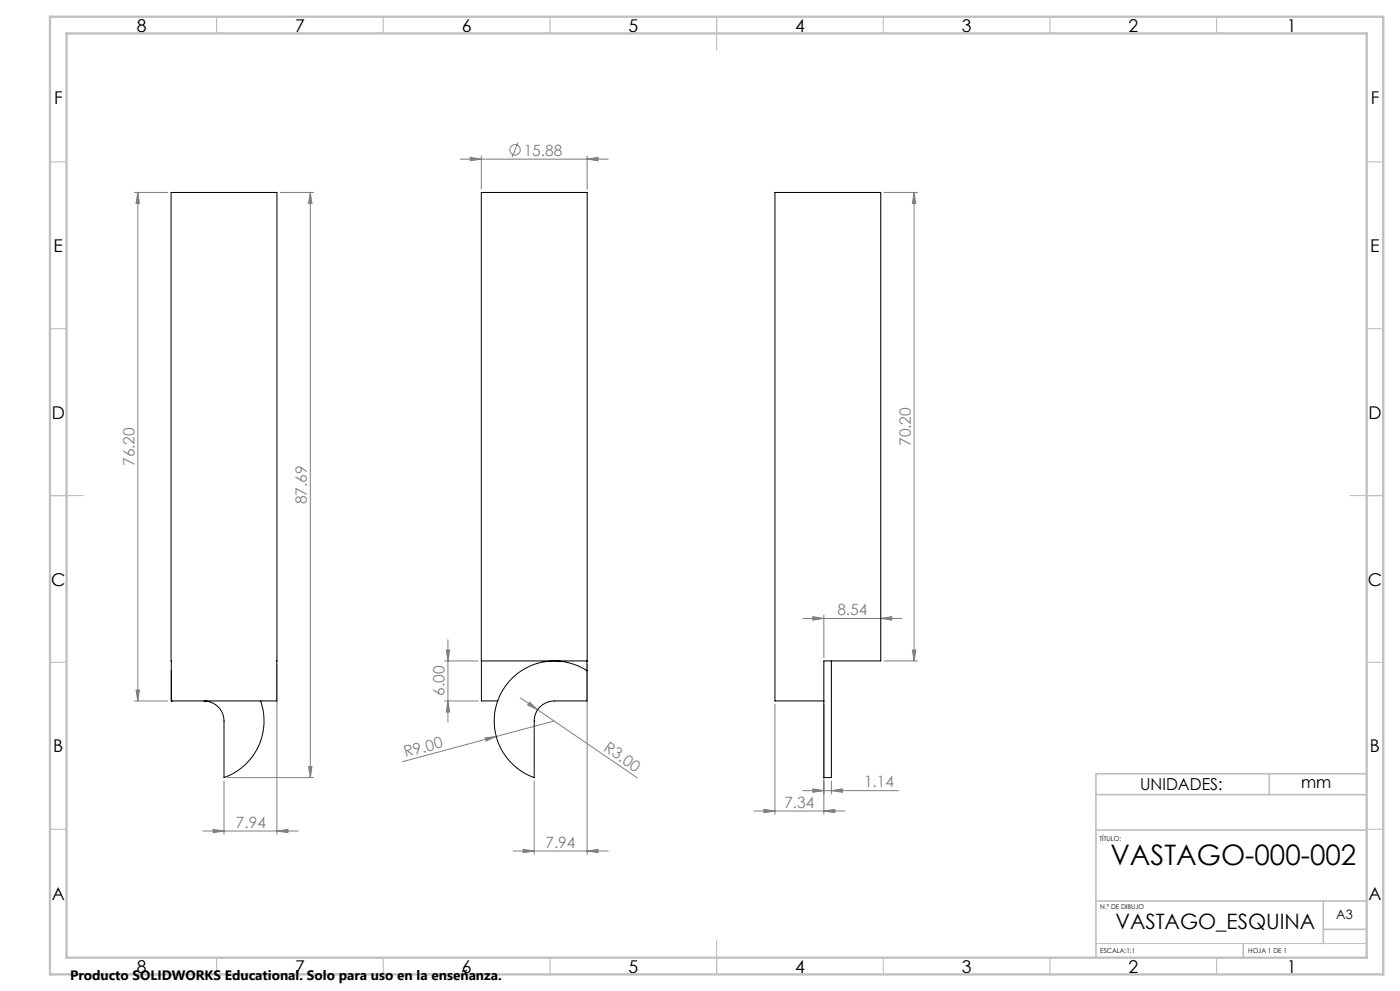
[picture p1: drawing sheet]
<svg xmlns="http://www.w3.org/2000/svg" width="420mm" height="297mm" viewBox="0 0 420 297" stroke-linecap="round" stroke-linejoin="round" font-family="sans-serif">
<g fill="none" stroke="#808080" stroke-width=".3">
<path d="M40.3 57.7h10M41.3 57.7l.5 3.3h-1zM41.3 57.7v152.4M84.1 57.7h10M93.1 57.7l.5 3.3h-1zM93.1 57.7v175.3M138 47.7h44.5M141.1 47.2l3.3 .5-3.3 .5zM144.4 46.7v10M155.4 42.7l-1.8 4.4M176.1 47.7l3.3-.5v1zM176.1 46.7v10"/>
<path d="M265.2 57.7h10M274.2 57.7l.5 3.3h-1zM274.2 57.7v140.4M83.1 199.1v50.9M133.4 198.1h10M133.9 194.8h1l-.5 3.3zM134.4 191.7v24.7M176.1 199.1v56.9M240.8 185.3h29.8M243.8 184.8l3.4 .5-3.4 .5zM247.2 184.3v12.8M264.2 185.3l3.3-.5v1z"/>
<path d="M265.2 198.1h10M273.7 194.8h1l-.5 3.3zM40.3 210.1h10.1M40.8 206.8h1l-.5 3.3zM133.4 210.1h10M134.4 210.1l.5 3.3h-1zM156.1 209.1l5.2 3.6M158.9 210.4l2.4 2.3-3-1.4zM161.3 212.7l29.9 20.4M166.3 216.1l-45.7 12.2M232.5 211.1v32.9M247.2 211.1v32.9"/>
<path d="M67.2 234.1v15.9M68.2 233h25.9M92.6 229.8h1l-.5 3.2zM145.6 221.1l3.3-.4-3.1 1.4zM160.3 234.1v21.9M240.8 237h28.7M243.8 236.4l3.4 .6-3.4 .5zM249.4 237l3.3-.6v1.1zM249.4 234.1v3.8M60.9 249.1h28.5M63.9 248.6l3.3 .5-3.3 .5zM83.1 249.1l3.3-.5v1z"/>
<path d="M153.9 255.1h28.6M157 254.6l3.3 .5-3.3 .4zM176.1 255.1l3.3-.5v.9zM226.1 243.1h27.4M229.2 242.6l3.3 .5-3.3 .5zM247.2 243.1l3.2-.5v1z"/>
<circle cx="154.5" cy="44.9" r="1.56"/>
</g>
<path d="M328.8 282.8h81.2" fill="none" stroke="#c0c0c0" stroke-width=".3"/>
<g fill="none" stroke="#c0c0c0" stroke-width=".35">
<path d="M65 5v5M115 5v5M165 5v5M215 5v10M265 5v5M315 5v5M365 5v5M15 48.5h5M410 48.5h5M15 98.5h5M410 98.5h5M15 148.5h10"/>
<path d="M405 148.5h10M15 198.5h5M410 198.5h5M15 248.5h5M410 248.5h5M65 287v5M115 287v5M165 287v5M215 282v10M265 287v5M315 287v5M365 287v5"/>
</g>
<path d="M328.8 238.2h81.2M380.8 231.8v6.4M410 231.9h-81.2v55.1M328.8 248.8h81.2M328.8 270h81.2M397 270v12.8M397 278.5h13M373 282.8v4.2" fill="none" stroke="#c0c0c0" stroke-width=".5"/>
<path d="M15 5h400v287h-400zM20 10h390v277h-390z" fill="none" stroke="#c0c0c0" stroke-width=".7"/>
<g fill="#808080">
<path d="M145.6 221.1l3.3-.4-3.1 1.4z"/>
<path d="M158.9 210.4l2.4 2.3-3-1.4z"/>
<path d="M247.2 243.1l3.2-.5v1zM229.2 242.6l3.3 .5-3.3 .5zM264.2 185.3l3.3-.5v1zM243.8 184.8l3.4 .5-3.4 .5zM249.4 237l3.3-.6v1.1zM243.8 236.4l3.4 .6-3.4 .5z"/>
<path d="M63.9 248.6l3.3 .5-3.3 .5zM83.1 249.1l3.3-.5v1zM141.1 47.2l3.3 .5-3.3 .5zM176.1 47.7l3.3-.5v1zM157 254.6l3.3 .5-3.3 .4zM176.1 255.1l3.3-.5v.9z"/>
<path d="M273.7 194.8h1l-.5 3.3zM274.2 57.7l.5 3.3h-1zM40.8 206.8h1l-.5 3.3zM41.3 57.7l.5 3.3h-1z"/>
<path d="M93.1 57.7l.5 3.3h-1zM92.6 229.8h1l-.5 3.2zM133.9 194.8h1l-.5 3.3zM134.4 210.1l.5 3.3h-1z"/>
</g>
<path d="M51.3 57.7h31.8l-.1 152.4h-31.6zM144.4 57.7h31.7v140.4h-31.7zM232.5 57.7h31.7v140.4h-17v12h-14.7zM144.4 198.1v12h4.9M176.1 198.1v12h-9.8a6 6 0 0 0-6 6v16.9a18 18 0 0 1-10.2-24.9 18 18 0 0 1 26-7.1M249.4 198.1v34.9h-2.2v-22.9M51.4 210.1h.1M61.2 210.1a6 6 0 0 1 6 6v16.9a17.9 17.9 0 0 0 11-22.9" fill="none" stroke="#000" stroke-width=".3"/>
<text font-size="8.5" x="333.1" y="259.3">VASTAGO-000-002</text>
<text font-size="6.3" x="334.6" y="278.4">VASTAGO_ESQUINA</text>
<g font-size="5.3">
<text x="41" y="9.5">8</text>
<text x="88.5" y="9.5">7</text>
<text x="138.5" y="9.5">6</text>
<text x="188.5" y="9.5">5</text>
<text x="238.5" y="9.5">4</text>
<text x="288.5" y="9.5">3</text>
<text x="338.5" y="9.5">2</text>
<text x="386" y="9.5">1</text>
<text x="16.2" y="31.3">F</text>
<text x="411.2" y="31.3">F</text>
<text x="16.1" y="75.5">E</text>
<text x="411.1" y="75.5">E</text>
<text x="15.5" y="125.5">D</text>
<text x="410.5" y="125.5">D</text>
<text x="15.4" y="175.5">C</text>
<text x="410.4" y="175.5">C</text>
<text x="16" y="225.5">B</text>
<text x="411" y="225.5">B</text>
<text x="15.5" y="269.8">A</text>
<text x="410.5" y="269.8">A</text>
<text x="41" y="291.5">8</text>
<text x="88.5" y="291.5">7</text>
<text x="138.5" y="291.5">6</text>
<text x="188.5" y="291.5">5</text>
<text x="238.5" y="291.5">4</text>
<text x="288.5" y="291.5">3</text>
<text x="338.5" y="291.5">2</text>
<text x="386" y="291.5">1</text>
</g>
<g font-size="4.9">
<text x="342" y="236.8">UNIDADES:</text>
<text x="390.4" y="236.2">mm</text>
</g>
<g font-size="4.7" fill="#808080">
<text x="157.1" y="46.6">15.88</text>
<text x="273.2" y="133.7" transform="rotate(-90 273.2 133.7)">70.20</text>
<text x="40.3" y="139.7" transform="rotate(-90 40.3 139.7)">76.20</text>
<text x="92.1" y="151.2" transform="rotate(-90 92.1 151.2)">87.69</text>
<text x="251.2" y="184.3">8.54</text>
<text x="133.4" y="208.6" transform="rotate(-90 133.4 208.6)">6.00</text>
<text x="121.6" y="227" transform="rotate(-15 121.6 227)">R9.00</text>
<text x="180.9" y="224.8" transform="rotate(34 180.9 224.8)">R3.00</text>
<text x="259.2" y="235.9">1.14</text>
<text x="235.3" y="242">7.34</text>
<text x="70.8" y="248">7.94</text>
<text x="163.6" y="254">7.94</text>
</g>
<text font-size="4.1" x="21" y="293.7">Producto SOLIDWORKS Educational. Solo para uso en la enseñanza.</text>
<text font-size="3.9" x="400.9" y="275.5">A3</text>
<g font-size="2">
<text x="329.9" y="251.9">TÍTULO:</text>
<text x="330.1" y="272.5">N.º DE DIBUJO</text>
<text x="330.1" y="285.6">ESCALA:1:1</text>
<text x="374.5" y="285.6">HOJA 1 DE 1</text>
</g>
</svg>
